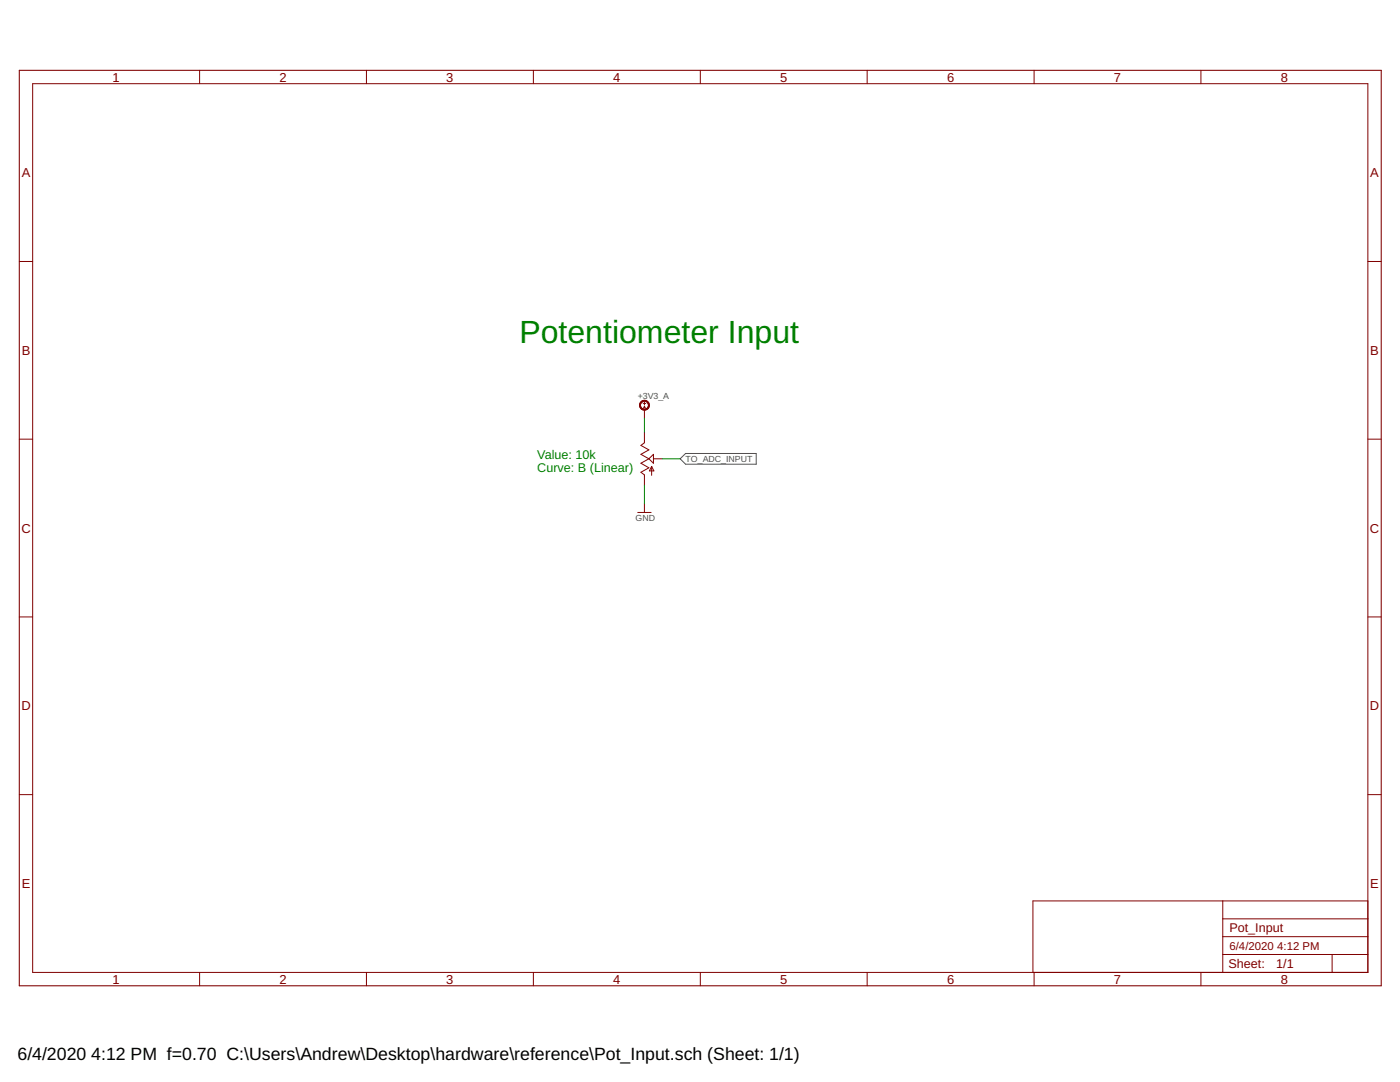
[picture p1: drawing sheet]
<svg xmlns="http://www.w3.org/2000/svg" width="279mm" height="216mm" viewBox="0 0 279 216" stroke-linecap="round" stroke-linejoin="round" font-family="sans-serif">
<path d="M135.7 91.5l1.1-1h14.1v2.1h-14.1z" fill="none" stroke="#505050" stroke-width=".2"/>
<g fill="none" stroke="#800000" stroke-width=".2">
<path d="M6.5 16.7h266.5v177.3h-266.5zM39.8 14v2.7M73.1 14v2.7M106.4 14v2.7M139.8 14v2.7M173.1 14v2.7M206.4 14v2.7M239.7 14v2.7M3.9 52.2h2.6M273 52.2h2.7M3.9 87.6h2.6M128.4 80.5h.5"/>
<path d="M128.4 81.5l.2-.5 .2 .5M128.5 81.3h.2M128.6 80.2v.6M128.6 81.7v1.8M128.6 86.2v2.1l-.7 .6 1.6 .9-1.6 .9 1.6 .8M129.5 91.5l-1.6 .9 1.6 .9-1.6 .9 .7 .6v2.1M129.5 91.5l.9-.8v1.7zM130 93.1v1.7M130 93.1l.5 .9h-.9zM130.4 91.5h1.8M273 87.6h2.7M127.3 102.3h2.6"/>
<path d="M128.6 100.5v1.8M3.9 123.1h2.6M273 123.1h2.7M3.9 158.6h2.6M273 158.6h2.7M244 179.8v14.2M273 179.8h-66.9v14.2M39.8 194v2.7M73.1 194v2.7M106.4 194v2.7M139.8 194v2.7M173.1 194v2.7"/>
<path d="M206.4 194v2.7M239.7 194v2.7M244 190.5h29M244 186.9h29M244 183.3h29M265.9 190.5v3.5"/>
</g>
<path d="M3.9 14h271.8v182.7h-271.8z" fill="none" stroke="#800000" stroke-width=".21"/>
<g fill="#800000" stroke="#800000" stroke-width=".2">
<path d="M128 80.1a.98 .98 0 0 1 1.5 .3 .98 .98 0 0 1-.7 1.4 .98 .98 0 0 1-1.2-.9h.2a.81 .81 0 0 1 1.1-.8 .81 .81 0 0 1 .3 1.3 .81 .81 0 0 1-1.4-.3v-.2h-.2z" fill-rule="evenodd"/>
<path d="M128 80.1a.98 .98 0 0 1 1.5 .3 .98 .98 0 0 1-.7 1.4 .98 .98 0 0 1-1.2-.9h.2a.81 .81 0 0 1 1.1-.8 .81 .81 0 0 1 .3 1.3 .81 .81 0 0 1-1.4-.3v-.2h-.2z" fill-rule="evenodd"/>
</g>
<path d="M128.6 83.5v2.7M128.6 96.9v3.6M132.2 91.5h3.5" fill="none" stroke="#008000" stroke-width=".2"/>
<text font-size="6.4" fill="#008000" x="103.7" y="68.4">Potentiometer Input</text>
<g font-size="3.5">
<text x="3.5" y="211.4">6/4/2020</text>
<text x="18.2" y="211.4">4:12 PM f=0.70 C:\Users\Andrew\Desktop\hardware\reference\Pot_Input.sch (Sheet: 1/1)</text>
</g>
<g font-size="2.6" fill="#800000">
<text x="22.5" y="16.3">1</text>
<text x="55.8" y="16.3">2</text>
<text x="89.1" y="16.3">3</text>
<text x="122.4" y="16.3">4</text>
<text x="155.7" y="16.3">5</text>
<text x="189" y="16.3">6</text>
<text x="222.3" y="16.3">7</text>
<text x="255.6" y="16.3">8</text>
<text x="4.3" y="35.3">A</text>
<text x="273.5" y="35.3">A</text>
<text x="4.3" y="70.8">B</text>
<text x="273.5" y="70.8">B</text>
<text x="4.3" y="106.3">C</text>
<text x="273.4" y="106.3">C</text>
<text x="4.3" y="141.7">D</text>
<text x="273.4" y="141.7">D</text>
<text x="4.3" y="177.2">E</text>
<text x="273.5" y="177.2">E</text>
<text x="22.5" y="196.3">1</text>
<text x="55.8" y="196.3">2</text>
<text x="89.1" y="196.3">3</text>
<text x="122.4" y="196.3">4</text>
<text x="155.7" y="196.3">5</text>
<text x="189" y="196.3">6</text>
<text x="222.3" y="196.3">7</text>
<text x="255.6" y="196.3">8</text>
</g>
<g font-size="2.5" fill="#008000">
<text x="107.2" y="91.6">Value: 10k</text>
<text x="107.2" y="94.2">Curve: B (Linear)</text>
</g>
<g font-size="2.5" fill="#800000">
<text x="245.4" y="186">Pot_Input</text>
<text x="245.2" y="193.2">Sheet:</text>
<text x="254.7" y="193.1">1/1</text>
</g>
<g font-size="2.3" fill="#800000">
<text x="245.4" y="189.6">6/4/2020</text>
<text x="254.9" y="189.6">4:12 PM</text>
</g>
<g font-size="1.8" fill="#505050">
<text x="127.3" y="79.5">+3V3_A</text>
<text x="136.8" y="92.2">TO_ADC_INPUT</text>
<text x="126.8" y="104">GND</text>
</g>
</svg>
